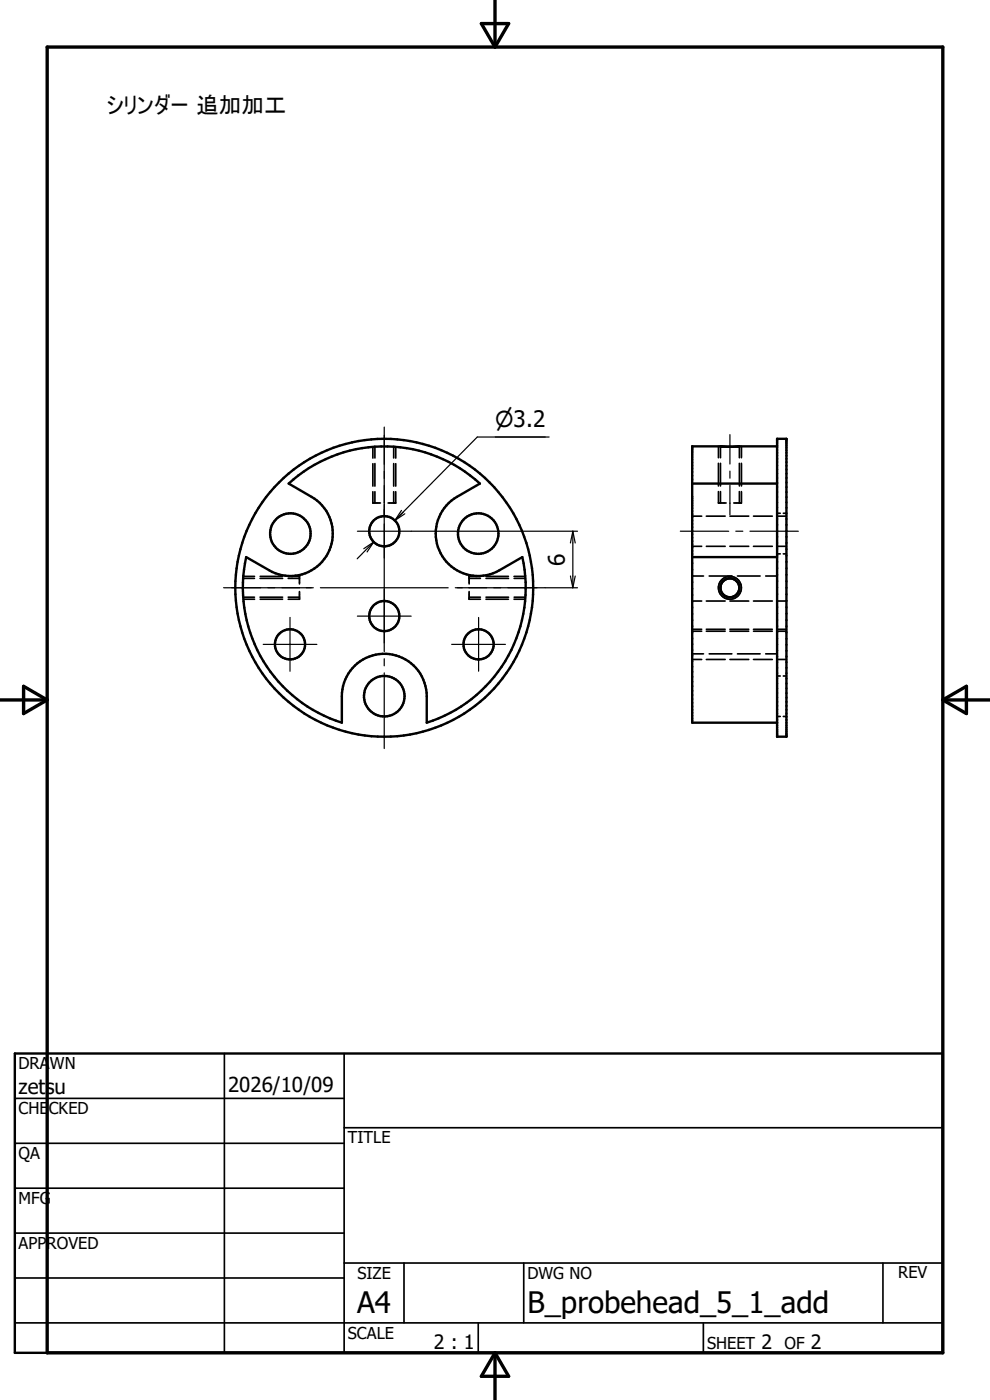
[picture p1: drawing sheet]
<svg xmlns="http://www.w3.org/2000/svg" width="210mm" height="297mm" viewBox="0 0 210 297" stroke-linecap="round" stroke-linejoin="round" font-family="sans-serif">
<g fill="none" stroke="#000" stroke-width=".51">
<path d="M152.9 94.7h.1M156.8 94.7h-.1M164.9 94.7h-18.1v58.6h18.1M164.9 93.1h1.9v63.2h-1.9zM61.2 102.6a30 30 0 0 1 40.6 0l-4.9 2.8a9 9 0 0 0-3.2 12.3 9 9 0 0 0 12.2 3.3l4.9-2.8a30 30 0 0 1-20.3 35.1v-5.6a9 9 0 0 0-9-9 9 9 0 0 0-9 9v5.6a30 30 0 0 1-20.3-35.1l4.9 2.8a9 9 0 0 0 12.3-3.3 9 9 0 0 0-3.3-12.3zM146.8 102.6h18.1M146.8 118.2h18.1M3.1 223.5h196.9v63.5h-196.9z"/>
<circle cx="61.6" cy="113.2" r="4.3"/>
<circle cx="81.5" cy="112.7" r="3.2"/>
<circle cx="101.4" cy="113.2" r="4.3"/>
<circle cx="61.5" cy="136.7" r="3.2"/>
<circle cx="81.5" cy="124.7" r="31.6"/>
<circle cx="81.5" cy="130.7" r="3.2"/>
<circle cx="101.5" cy="136.7" r="3.2"/>
<circle cx="154.8" cy="124.7" r="2"/>
<circle cx="81.5" cy="147.7" r="4.3"/>
</g>
<g fill="none" stroke="#000" stroke-width=".36">
<path d="M79.1 94.8v2.4M79.1 98.4v4.7M79.5 94.8v2.4M79.5 98.4v4.7M83.5 94.8v2.4M83.5 98.4v4.7M83.9 94.8v2.4M83.9 98.4v4.7M152.4 94.7v2.4M152.4 98.3v4.8M152.8 94.7v2.4M152.8 98.3v4.8"/>
<path d="M156.9 94.7v2.4M156.9 98.3v4.8M157.3 94.7v2.4M157.3 98.3v4.8M79.1 104.3v2.4h1.6M79.5 104.3v2.4M83.5 104.3v2.4M83.9 104.3v2.4h-1.6M146.8 115.9h2M146.8 109.5h2M149.8 115.9h4M149.8 109.5h4"/>
<path d="M152.4 104.3v2.4h1.6M152.8 104.3v2.4M154.8 115.9h4M154.8 109.5h4M156.9 104.3v2.4M157.3 104.3v2.4h-1.6M159.8 115.9h4M159.8 109.5h4M164.9 115.9h1.9M164.9 109.5h1.9M164.9 117.5h.6M164.9 108.9h.6"/>
<path d="M166.2 117.5h.6M166.2 108.9h.6M51.6 126.7h2.4M51.6 122.7h2.4M51.6 127.1h2.4M51.6 122.3h2.4M55.2 126.7h4.7M55.2 122.7h4.7M55.2 127.1h4.7M55.2 122.3h4.7M61.1 126.7h2.4M61.1 122.7h2.4"/>
<path d="M61.1 122.3h2.4v1.6M63.5 125.5v1.6h-2.4M99.5 126.7h2.4M99.5 122.7h2.4M99.5 125.5v1.6h2.4M101.9 122.3h-2.4v1.6M103.1 126.7h4.8M103.1 122.7h4.8M103.1 127.1h4.8M103.1 122.3h4.8M109 127.1h2.4M109 122.3h2.4"/>
<path d="M109.1 126.7h2.4M109.1 122.7h2.4M146.8 138.7h2.4M146.8 122.2h2.4M146.8 133.9h2M146.8 127.5h2M146.8 139.9h2M146.8 133.5h2M149.8 133.9h4M149.8 127.5h4M149.8 139.9h4M149.8 133.5h4"/>
<path d="M150.5 138.7h4.8M150.5 122.2h4.8M154.8 133.9h4M154.8 127.5h4M154.8 139.9h4M154.8 133.5h4M156.4 138.7h4.8M156.4 122.2h4.8M159.8 133.9h4M159.8 127.5h4M159.8 139.9h4M159.8 133.5h4"/>
<path d="M162.4 138.7h2.5M162.4 122.2h2.5M164.9 133.9h1.9M164.9 127.5h1.9M164.9 139.9h1.9M164.9 133.5h1.9M164.9 152h.6M164.9 143.4h.6M166.2 152h.6M166.2 143.4h.6M3.1 233h69.9M47.6 223.5v63.5"/>
<path d="M73 239.2h127M73 223.5v63.5M3.1 242.6h69.9M3.1 252.1h69.9M3.1 261.6h69.9M3.1 271.1h69.9M73 268h127M85.7 268v12.7M111.1 268v12.7M187.3 268v12.7M3.1 280.7h196.9M101.5 280.7v6.3"/>
<path d="M149.2 280.7v6.3"/>
<circle cx="154.8" cy="124.7" r="2.43"/>
</g>
<circle cx="152.8" cy="94.7" r=".25" fill="#000"/>
<path d="M10 10h190v277h-190zM102.1 5h5.8l-2.9 5zM105 0v10M0 148.5h10M5 145.6l5 2.9-5 2.9zM200 148.5h10M200 148.5l5-2.9v5.8zM105 287v10M105 287l2.9 5h-5.8z" fill="none" stroke="#000" stroke-width=".71"/>
<g fill="none" stroke="#000" stroke-width=".25">
<path d="M81.5 90.6v47.7M116.5 92.7h-15.3l-17.4 17.7M154.8 92.2v6.3M154.8 100v1.4M75.8 112.7h46.7M79.3 115l-3.5 3.5M79.3 115l-1.4 2.1M79.3 115l-2.1 1.4M85.2 108.3l-1.4 2.1M85.5 108.6l-1.7 1.8M85.9 109l-2.1 1.4M121.5 112.7v12"/>
<path d="M121.5 112.7l.5 2.5M121.5 112.7l-.5 2.5M144.3 112.7h10.3M154.8 102.9v6.3M156.1 112.7h1.5M159.1 112.7h10.2M47.4 124.7h19.1M55.8 136.7h11.4M61.5 131v11.4M68 124.7h27.1M75.8 130.7h11.4M81.5 139.8v1.5"/>
<path d="M95.8 136.7h11.4M96.6 124.7h25.9M101.5 131v11.4M121 122.2l.5 2.5M122 122.2l-.5 2.5M81.5 142.8v16"/>
</g>
<g font-size="6.3">
<text x="75.8" y="278.5">A4</text>
<text x="111.9" y="278.6">B_probehead_5_1_add</text>
</g>
<g font-size="4.8">
<text x="22.4" y="24">シリンダー 追加加工</text>
<text x="119.8" y="120" transform="rotate(-90 119.8 120)">6</text>
</g>
<text font-size="4.6" x="105" y="90.6">n3.2</text>
<g font-size="4.4">
<text x="3.9" y="232.2">zetsu</text>
<text x="48.4" y="231.6">2026/10/09</text>
</g>
<g font-size="4.2">
<text x="92" y="286.2">2 : 1</text>
<text x="161.5" y="286.2">2</text>
<text x="172" y="286.2">2</text>
</g>
<g font-size="3.5">
<text x="3.9" y="226.8">DRAWN</text>
<text x="3.9" y="236.3">CHECKED</text>
<text x="3.9" y="245.9">QA</text>
<text x="73.8" y="242.5">TITLE</text>
<text x="3.9" y="255.4">MFG</text>
<text x="3.9" y="264.9">APPROVED</text>
<text x="75.8" y="271.3">SIZE</text>
<text x="111.9" y="271.3">DWG NO</text>
<text x="190.5" y="271.2">REV</text>
<text x="73.8" y="284">SCALE</text>
<text x="150" y="286.2">SHEET</text>
<text x="166.4" y="286.2">OF</text>
</g>
</svg>
